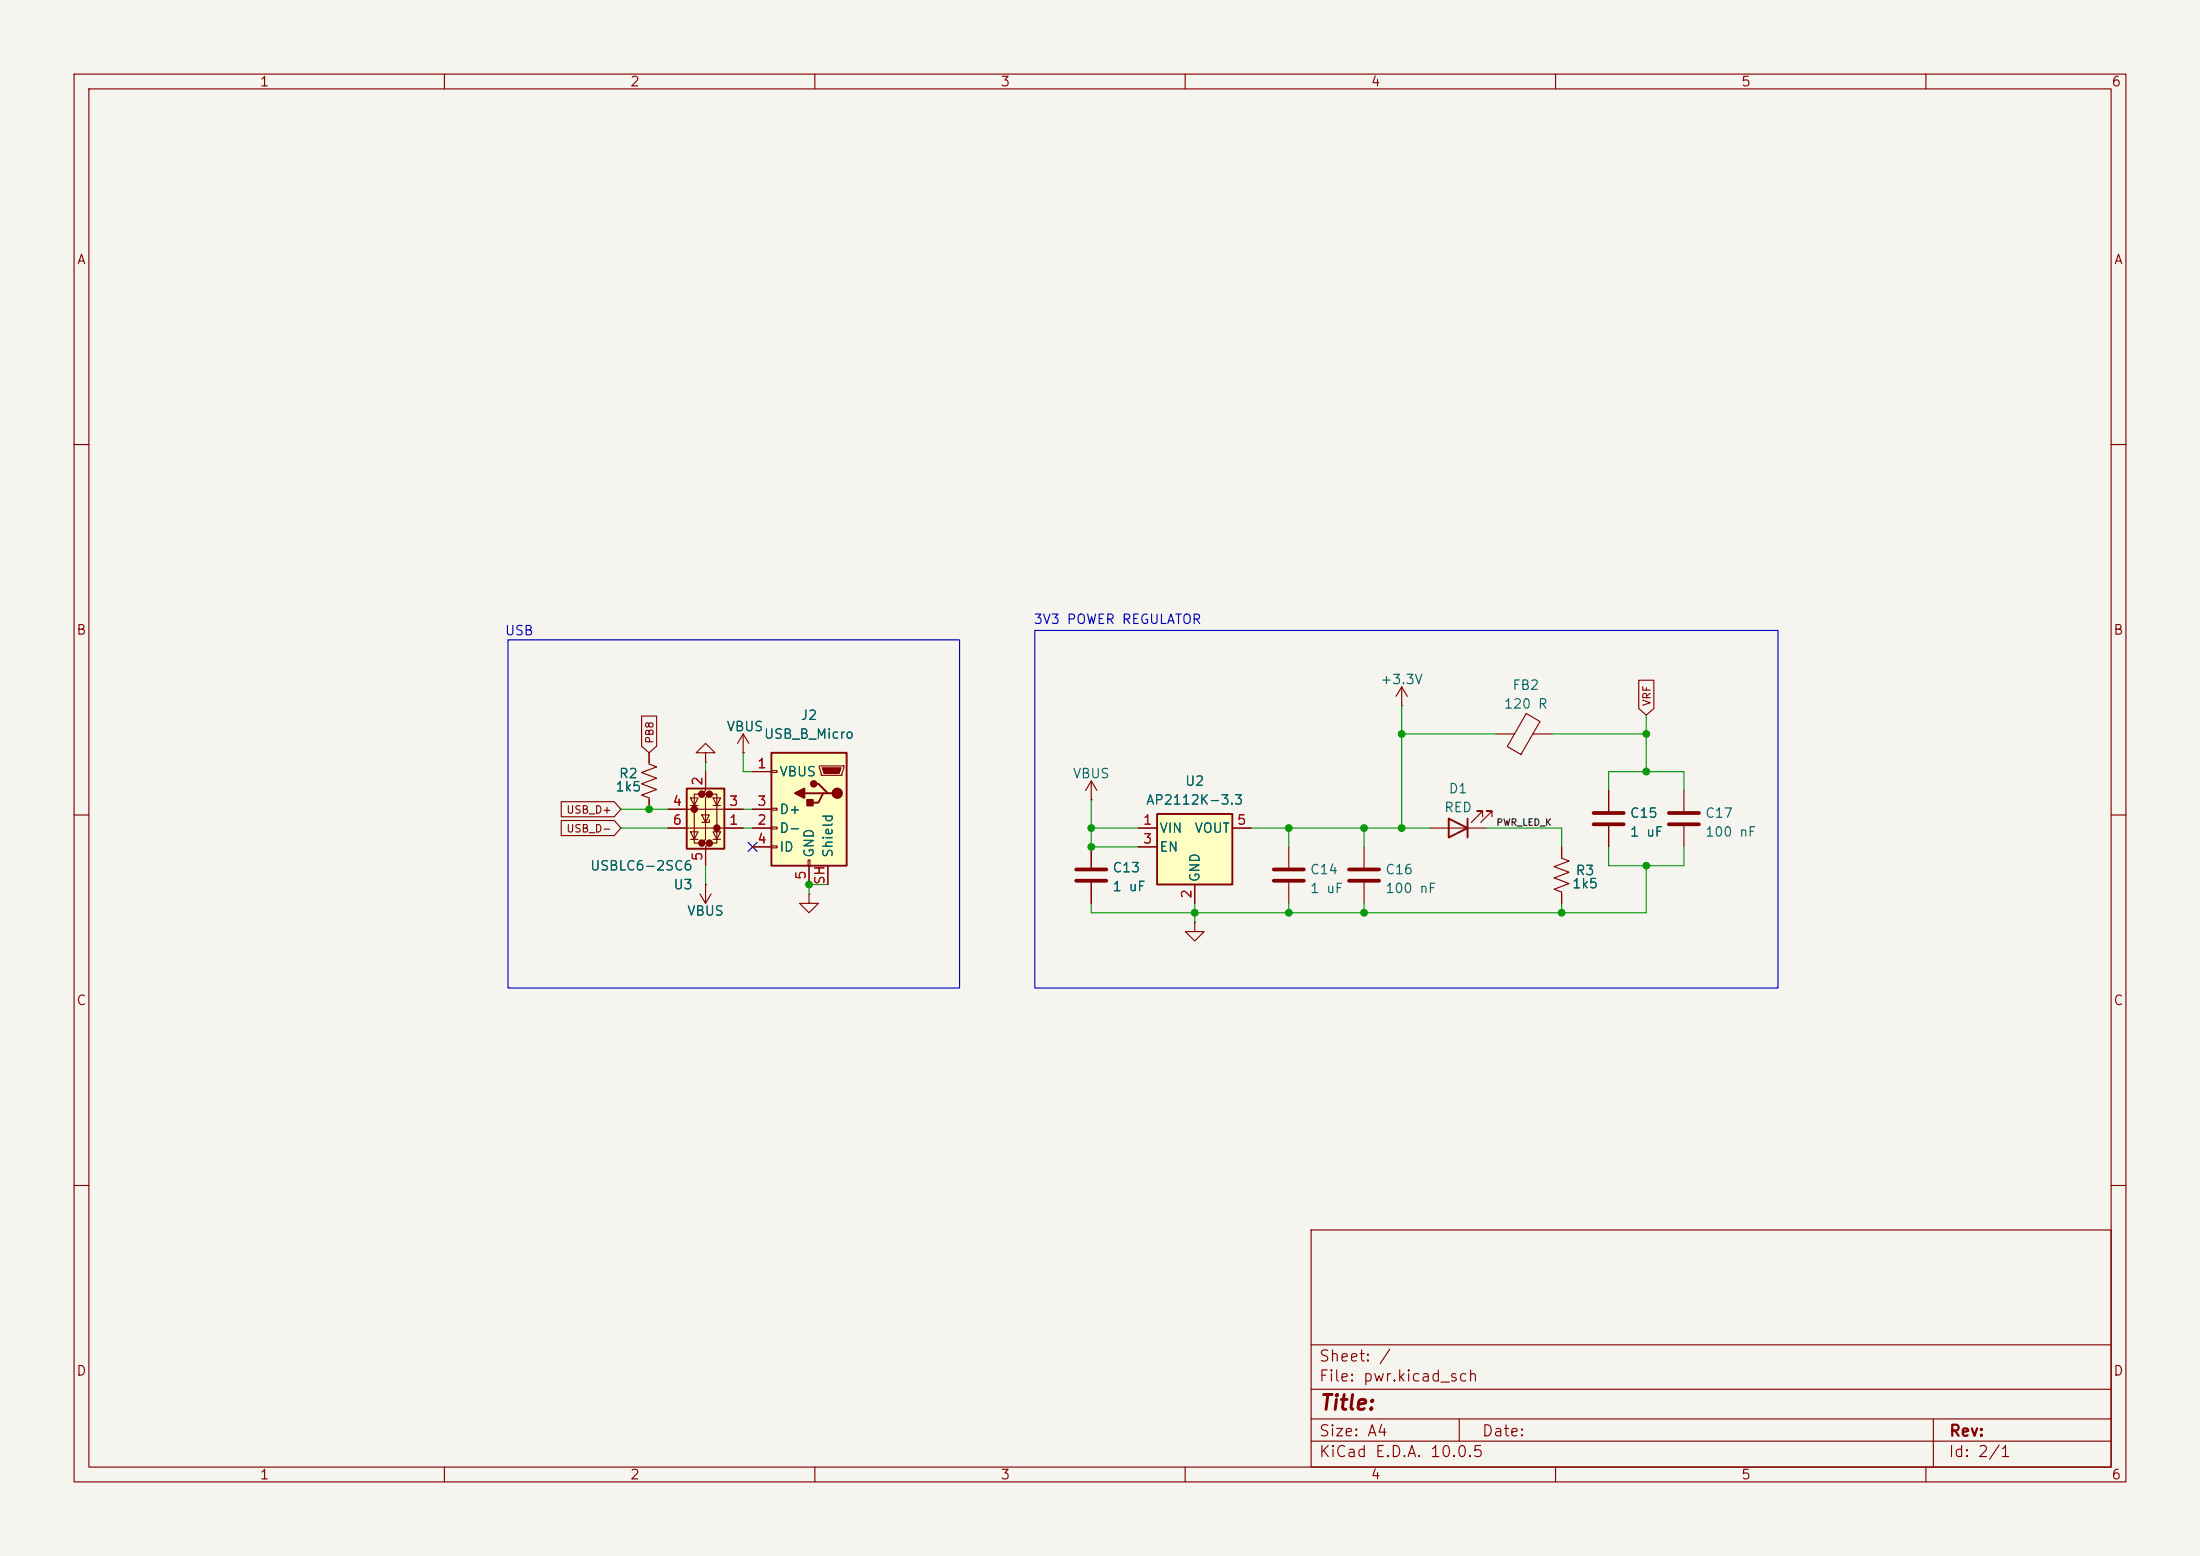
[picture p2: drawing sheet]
<svg xmlns="http://www.w3.org/2000/svg" width="297mm" height="210mm" viewBox="0 0 297 210" stroke-linecap="round" stroke-linejoin="round" font-family="sans-serif">
<path d="M0 0h297v210h-297z" fill="#f5f4ef" stroke="#f5f4ef" stroke-width=".14"/>
<g fill="none" stroke="#840000" stroke-width=".15">
<path d="M10 10h277v190h-277zM12 12h273v186h-273zM60 10v2M110 10v2M160 10v2M210 10v2M260 10v2M10 60h2M285 60h2M100.3 99.1l-.7 1.2M100.3 99.1l.8 1.2M100.3 99.1v2.5"/>
<path d="M10 110h2M87.6 101.6v1.5l1 .4-2 .8 2 .7-2 .8 2 .8-2 .7 1 .4v1.5M95.2 101.6h1.3l-1.3-1.3-1.2 1.3h1.2v1.3M95.2 102.9h.1M100.3 101.6h.1M217.2 106.7v2.8M217.2 111.5v2.8M285 110h2M10 160h2M177 166h108v32h-108zM285 160h2M60 198v2"/>
<path d="M110 198v2M160 198v2M177 194.5h108M177 191.5h108M177 187.5h108M177 181.5h108M197 191.5v3M210 198v2M260 198v2M261 191.5v6.5"/>
</g>
<path d="M215.1 109.7h4.1M215.1 111.3h4.1" fill="none" stroke="#840000" stroke-width=".51"/>
<path d="M92.7 106.4h5.1v8.2h-5.1z" fill="#ffffc2"/>
<g fill="#840000" stroke="#840000" stroke-width=".51">
<circle cx="96.8" cy="111.8" r=".25"/>
<circle cx="95.8" cy="113.8" r=".25"/>
<circle cx="95.8" cy="107.2" r=".25"/>
<circle cx="94.7" cy="113.8" r=".25"/>
<circle cx="94.7" cy="107.2" r=".25"/>
<circle cx="93.7" cy="109.2" r=".25"/>
</g>
<g fill="none" stroke="#840000" stroke-width=".15">
<path d="M90.2 111.8h10.1M90.2 109.2h10.1M93.2 112.3h1l-.5 1zM93.2 107.7h1l-.5 1zM93.2 108.7h1M93.2 113.3h1M94.7 110h1.1l-.6 1zM94.7 107.2h-1v6.6h1M95.2 104.1v2.6l-.5 .5h1.1l-.6 .5v5.6l-.5 .5h1.1l-.6 .5v2.5M95.2 119.4h.1M95.2 119.4v2.5M95.8 110.6v.4h-1.1"/>
<path d="M95.8 107.2h1v6.6h-1M96.3 112.3h1l-.5 1zM96.3 107.7h1l-.5 1zM96.3 108.7h1M96.3 113.3h1M94.5 120.7l.7 1.2M96 120.7l-.8 1.2"/>
</g>
<path d="M92.7 106.4h5.1v8.2h-5.1z" fill="none" stroke="#840000" stroke-width=".25"/>
<path d="M104.1 101.6h10.2v15.2h-10.2z" fill="#ffffc2"/>
<path d="M104.1 101.6h10.2v15.2h-10.2zM108.6 107.1h2.5M109.9 105.8h.6l1.3 1.3h.6M111.8 107.1h-.7l-.6 1.2h-1.3M195.6 110.5l2.5 1.3-2.5 1.2zM198.1 110.5v2.5" fill="none" stroke="#840000" stroke-width=".25"/>
<g fill="none" stroke="#840000" stroke-width=".15">
<path d="M201.9 99.1h2.6M206 96.3l1.9 1.1-2.6 4.4-1.8-1zM207 99.1h2.5M101.6 104.1h2.5M101.6 111.8h2.5M101.6 109.2h2.5M101.6 114.3h2.5M104.1 104h.8v.3h-.8zM104.1 109.1h.8v.2h-.8zM104.1 111.6h.8v.3h-.8zM104.1 114.2h.8v.2h-.8zM109.1 116.1h.2v.7h-.2z"/>
<path d="M109.2 116.8v2.6M110.6 103.4h3.3v.2l-.2 1h-2.8zM111.8 116.8v2.6M147.3 114.3v2.8M147.3 119.1v2.8M174 114.3v2.8M174 119.1v2.8M184.1 114.3v2.8M184.1 119.1v2.8M193 111.8h7.7M200.2 110.2v-.7h-.8h.8l-1.6 1.5M201.4 110.2v-.7h-.7h.7l-1.5 1.5"/>
<path d="M210.8 114.3v1.5l1 .4-2 .8 2 .7-2 .8 2 .8-2 .7 1 .4v1.5M227.3 106.7v2.8M227.3 111.5v2.8M109.2 120.7v1.2h1.3l-1.3 1.3-1.3-1.3h1.3M109.2 120.7h.1"/>
</g>
<path d="M111 103.6h2.5l-.2 .8h-2z" fill="#840000" stroke="#840000" stroke-width=".15"/>
<g fill="#840000" stroke="#840000" stroke-width=".25">
<path d="M109 108h.7v.7h-.7z"/>
<path d="M107.3 107.1l1.3-.7v1.3z"/>
<circle cx="113" cy="107.1" r=".63"/>
<circle cx="109.9" cy="105.8" r=".38"/>
</g>
<path d="M145.3 117.3h4.1M145.3 118.9h4.1M172 117.3h4M172 118.9h4M182.1 117.3h4.1M182.1 118.9h4.1M225.3 109.7h4.1M225.3 111.3h4.1" fill="none" stroke="#840000" stroke-width=".51"/>
<path d="M156.2 109.9h10.2v9.5h-10.2z" fill="#ffffc2"/>
<path d="M156.2 109.9h10.2v9.5h-10.2z" fill="none" stroke="#840000" stroke-width=".25"/>
<g fill="none" stroke="#840000" stroke-width=".15">
<path d="M86.6 96.6h2v4.1l-1 .9-1-.9zM189.2 95.3h.1M189.2 92.7l-.7 1.3M189.2 92.7l.8 1.3M189.2 92.7v2.6M221.2 91.8h2.1v3.8l-1.1 .9-1-.9zM75.8 110.7h7.1l.9 1.1-.9 1h-7.1zM75.8 108.2h7.1l.9 1-.9 1h-7.1zM87.6 101.6v1.3M87.6 108v1.2M90.2 111.8h2.5M90.2 109.2h2.5"/>
<path d="M95.2 119.4h.1M95.2 104.1v2.6M95.2 114.3v2.5M97.8 111.8h2.5M97.8 109.2h2.5M100.3 101.6h.1M101.6 111.8h2.5M101.6 114.3h2.5M101.6 104.1h2.5M101.6 109.2h2.5M109.2 116.8v2.6M111.8 116.8v2.6"/>
<path d="M147.3 108h.1M147.3 105.4l-.7 1.3M147.3 105.4l.8 1.3M147.3 105.4v2.6M147.3 114.3v2.8M147.3 119.1v2.8M153.7 111.8h2.5M153.7 114.3h2.5M161.3 119.4v2.5M166.4 111.8h2.5M210.8 114.3v1.3M217.2 106.7v2.8"/>
<path d="M217.2 111.5v2.8M161.3 124.5v1.2h1.3l-1.3 1.3-1.3-1.3h1.3M161.3 124.5h.1M210.8 120.7v1.2"/>
</g>
<g fill="none" stroke="#009600" stroke-width=".15">
<path d="M189.2 99.1h12.7M189.2 95.3v16.5M209.5 99.1h12.7M222.2 96.5v7.6M83.8 111.8h6.4M83.8 109.2h6.4M95.2 102.9v1.2M95.2 116.8v2.6M100.3 111.8h1.3M100.3 101.6v2.5h1.3M100.3 109.2h1.3M111.8 119.4h-2.6v1.3"/>
<path d="M147.3 111.8h6.4M147.3 108v6.3h6.4M168.9 111.8h24.1M174 111.8v2.5M184.1 111.8v2.5M200.7 111.8h10.1v2.5M217.2 114.3v2.5h10.1v-2.5M217.2 106.7v-2.6h10.1v2.6M222.2 116.8v6.4h-74.9v-1.3M161.3 121.9v2.6M174 121.9v1.3M184.1 121.9v1.3"/>
<path d="M210.8 121.9v1.3"/>
</g>
<path d="M101 113.7l1.2 1.2M102.2 113.7l-1.2 1.2" fill="none" stroke="#000084" stroke-width=".15"/>
<path d="M68.6 86.4h60.9v47h-60.9zM139.7 85.1h100.3v48.3h-100.3z" fill="none" stroke="#0000c2" stroke-width=".15"/>
<g fill="#009600" stroke="#009600" stroke-width=".14">
<circle cx="87.6" cy="109.2" r=".46"/>
<circle cx="161.3" cy="123.2" r=".46"/>
<circle cx="147.3" cy="114.3" r=".46"/>
<circle cx="147.3" cy="111.8" r=".46"/>
<circle cx="174" cy="123.2" r=".46"/>
<circle cx="174" cy="111.8" r=".46"/>
<circle cx="109.2" cy="119.4" r=".46"/>
<circle cx="184.1" cy="111.8" r=".46"/>
<circle cx="189.2" cy="111.8" r=".46"/>
<circle cx="184.1" cy="123.2" r=".46"/>
<circle cx="189.2" cy="99.1" r=".46"/>
<circle cx="210.8" cy="123.2" r=".46"/>
<circle cx="222.2" cy="116.8" r=".46"/>
<circle cx="222.2" cy="104.1" r=".46"/>
<circle cx="222.2" cy="99.1" r=".46"/>
</g>
<text font-size="2" fill="#840000" x="178" y="190.8">Title:</text>
<g font-size="1.5" fill="#840000">
<text x="178" y="184.1">Sheet: /</text>
<text x="178" y="186.8">File: pwr.kicad_sch</text>
<text x="178" y="197">KiCad E.D.A. 10.0.5</text>
<text x="178" y="194.2">Size: A4</text>
<text x="200" y="194.2">Date:</text>
<text x="263" y="197">Id: 2/1</text>
<text x="263" y="194.2">Rev:</text>
</g>
<g font-size="1.3" fill="#840000">
<text x="35" y="12">1</text>
<text x="85" y="12">2</text>
<text x="135" y="12">3</text>
<text x="185" y="12">4</text>
<text x="235" y="12">5</text>
<text x="285" y="12">6</text>
<text x="10.3" y="36">A</text>
<text x="285.3" y="36">A</text>
<text x="10.2" y="86">B</text>
<text x="285.2" y="86">B</text>
<text x="10.2" y="136">C</text>
<text x="285.2" y="136">C</text>
<text x="10.2" y="186">D</text>
<text x="285.2" y="186">D</text>
<text x="35" y="200">1</text>
<text x="85" y="200">2</text>
<text x="135" y="200">3</text>
<text x="185" y="200">4</text>
<text x="235" y="200">5</text>
<text x="285" y="200">6</text>
</g>
<g font-size="1.3" fill="#0000c2">
<text x="68.1" y="86.1">USB</text>
<text x="139.4" y="84.5">3V3 POWER REGULATOR</text>
</g>
<g font-size="1.3" fill="#006464">
<text x="186.3" y="92.7">+3.3V</text>
<text x="202.9" y="96">120 R</text>
<text x="204.1" y="93.4">FB2</text>
<text x="98" y="99">VBUS</text>
<text x="103" y="100">USB_B_Micro</text>
<text x="108" y="97.5">J2</text>
<text x="83" y="107.1">1k5</text>
<text x="83.5" y="105.4">R2</text>
<text x="105.1" y="105.1">VBUS</text>
<text x="144.7" y="105.4">VBUS</text>
<text x="159.9" y="106.4">U2</text>
<text x="195.5" y="107.4">D1</text>
<text x="105.1" y="112.7">D-</text>
<text x="105.1" y="110.2">D+</text>
<text x="154.6" y="108.9">AP2112K-3.3</text>
<text x="156.4" y="112.7">VIN</text>
<text x="161.2" y="112.7">VOUT</text>
<text x="194.9" y="109.9">RED</text>
<text x="219.9" y="110.7">C15</text>
<text x="219.9" y="113.2">1 uF</text>
<text x="230.1" y="110.7">C17</text>
<text x="230.1" y="113.2">100 nF</text>
<text x="79.6" y="117.8">USBLC6-2SC6</text>
<text x="105.1" y="115.3">ID</text>
<text x="110.2" y="115.9" transform="rotate(-90 110.2 115.9)">GND</text>
<text x="112.7" y="115.9" transform="rotate(-90 112.7 115.9)">Shield</text>
<text x="150.1" y="118.1">C13</text>
<text x="156.4" y="115.3">EN</text>
<text x="162.3" y="119.2" transform="rotate(-90 162.3 119.2)">GND</text>
<text x="176.8" y="118.3">C14</text>
<text x="186.9" y="118.3">C16</text>
<text x="212.6" y="118.4">R3</text>
<text x="90.8" y="120.3">U3</text>
<text x="92.7" y="123.9">VBUS</text>
<text x="150.1" y="120.6">1 uF</text>
<text x="176.8" y="120.9">1 uF</text>
<text x="186.9" y="120.9">100 nF</text>
<text x="212.1" y="120.2">1k5</text>
</g>
<g font-size="1.3" fill="#a90000">
<text x="95.1" y="106.1" transform="rotate(-90 95.1 106.1)">2</text>
<text x="102.1" y="104">1</text>
<text x="90.7" y="109.1">4</text>
<text x="90.7" y="111.6">6</text>
<text x="98.3" y="111.6">1</text>
<text x="98.3" y="109.1">3</text>
<text x="102.1" y="111.6">2</text>
<text x="102.1" y="109.1">3</text>
<text x="154.2" y="111.6">1</text>
<text x="166.9" y="111.6">5</text>
<text x="95.1" y="116.3" transform="rotate(-90 95.1 116.3)">5</text>
<text x="102.1" y="114.2">4</text>
<text x="109.1" y="118.8" transform="rotate(-90 109.1 118.8)">5</text>
<text x="111.6" y="119.5" transform="rotate(-90 111.6 119.5)">SH</text>
<text x="154.2" y="114.2">3</text>
<text x="161.2" y="121.4" transform="rotate(-90 161.2 121.4)">2</text>
</g>
<g font-size="1" fill="#840000">
<text x="223.1" y="95.4" transform="rotate(-90 223.1 95.4)">VRF</text>
<text x="88.5" y="100.5" transform="rotate(-90 88.5 100.5)">PB8</text>
<text x="76.4" y="112.6">USB_D-</text>
<text x="76.4" y="110.1">USB_D+</text>
</g>
<text font-size=".9" fill="#0f0f0f" x="201.9" y="111.7">PWR_LED_K</text>
</svg>
